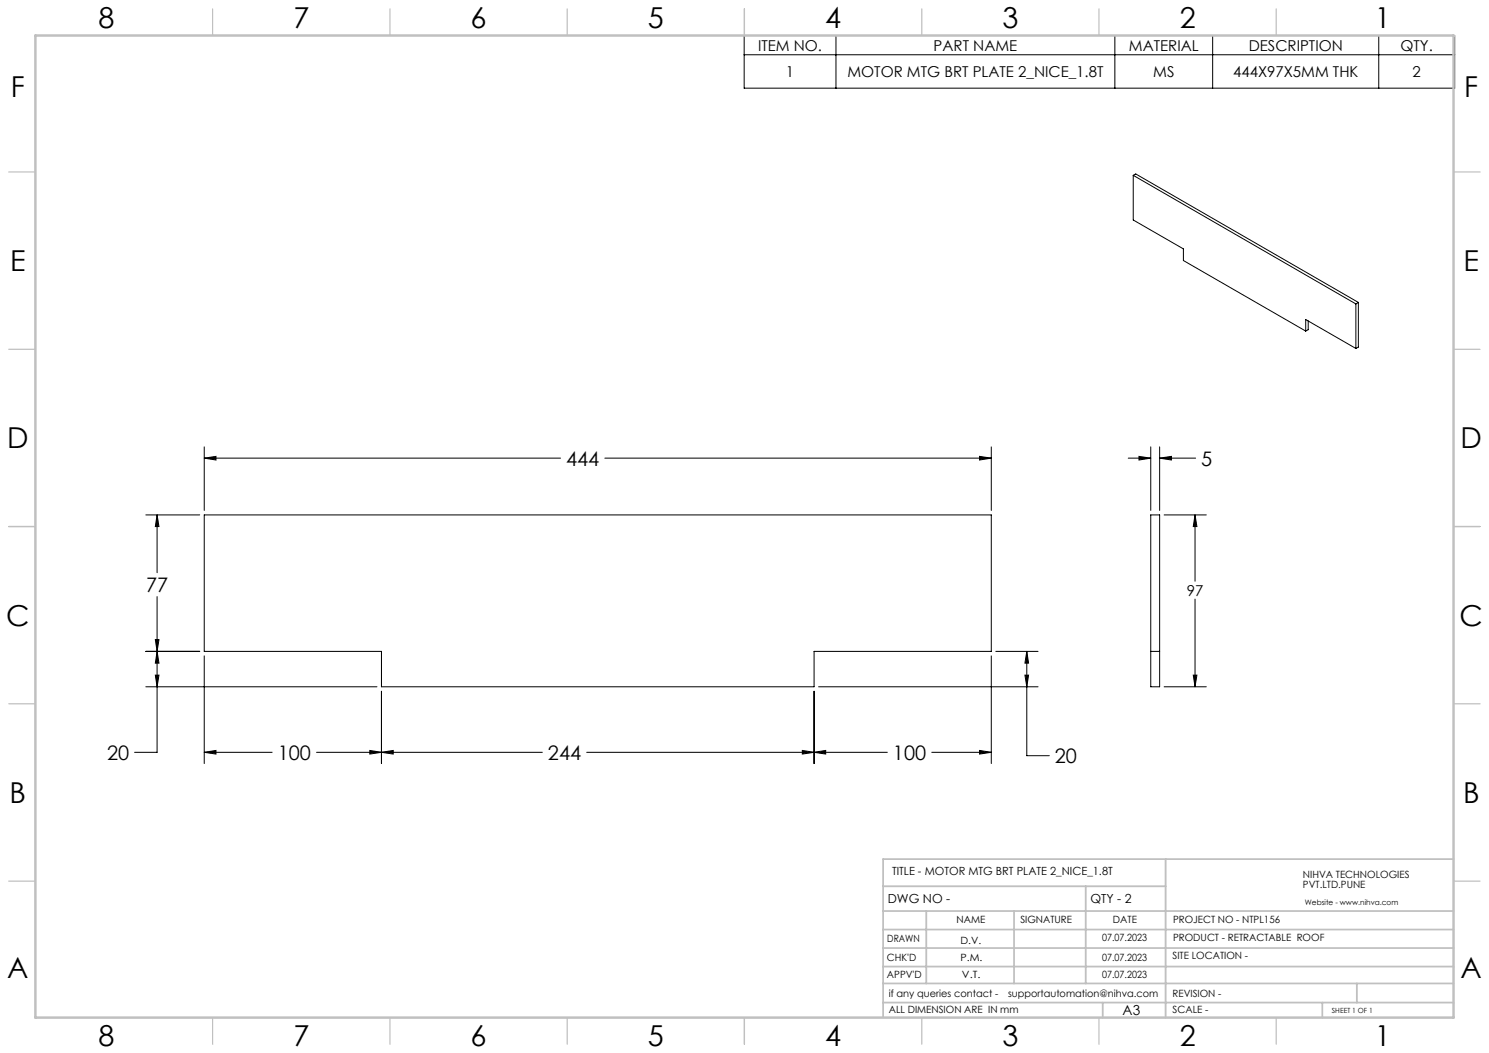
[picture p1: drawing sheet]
<svg xmlns="http://www.w3.org/2000/svg" width="420mm" height="297mm" viewBox="0 0 420 297" stroke-linecap="round" stroke-linejoin="round" font-family="sans-serif">
<g fill="none" stroke="#000" stroke-width=".28">
<path d="M209.9 10h200.4v14.9h-200.4zM209.9 15.4h200.4M235.8 10v14.9M314.5 10v14.9M342.1 10v14.9M388.9 10v14.9M319.7 49.5l62.7 36.2M319.7 49.5l.7-.4 62.8 36.2M319.7 49.5v12.6l14.1 8.1v3.3l34.5 19.9M368.3 93.4v-3.3l14.1 8.2M369 90.5v2.5l-.7 .4M382.4 85.7v12.6"/>
<path d="M383.2 85.3l-.8 .4M383.2 85.3v12.6l-.8 .4M57.6 126v18M57.6 129.2h100.5M57.6 129.2l3.3-.5v1zM170.6 129.2h109M276.3 128.7l3.3 .5-3.3 .5zM279.6 126v18M318.2 129.2h6.4M321.3 128.7l3.3 .5-3.3 .5zM324.6 126v18M327.1 129.2l3.3-.5v1z"/>
<path d="M327.1 129.2h10.2M327.1 126v18M41.1 145.2h15.2M44.3 145.2v16.3M44.3 145.2l.5 3.3h-1zM57.6 145.2h222v38.5h-50v10h-122v-10h-50zM324.6 145.2h2.5v48.5h-2.5zM328.4 145.2h11.9M337.1 145.2v18.7M337.1 145.2l.5 3.3h-1zM44.3 168.3v43.9h-6.3M337.1 169v24.7"/>
<path d="M41.1 183.7h15.2M41.1 193.7h65.2M43.8 180.4h1l-.5 3.3zM43.8 190.4h1l-.5 3.3zM44.3 183.7l.5 3.3h-1zM57.6 185v30.4M107.6 195v20.4M229.6 195v20.4M230.9 193.7h61.9M279.6 185v30.4M280.9 183.7h11.9M289.1 190.4h1l-.5 3.3z"/>
<path d="M289.6 183.7v29.4h6.4M289.6 183.7l.5 3.3h-1zM324.6 183.7h2.5M328.4 193.7h11.9M336.6 190.4h1l-.5 3.3zM57.6 212.2h19.2M57.6 212.2l3.3-.5v1zM89.3 212.2h63.7M104.3 211.7l3.3 .5-3.3 .5zM107.6 212.2l3.3-.5v1zM165.5 212.2h84.8M226.3 211.7l3.3 .5-3.3 .5z"/>
<path d="M229.6 212.2l3.3-.5v1zM262.8 212.2h16.8M276.3 211.7l3.3 .5-3.3 .5z"/>
</g>
<g fill="none" stroke="#c0c0c0" stroke-width=".35">
<path d="M60 2.5v7.5M110 2.5v7.5M160 2.5v7.5M210 2.5v7.5M260 2.5v7.5M310 2.5v7.5M360 2.5v7.5M2.5 48.5h7.5M410 48.5h7.5M2.5 98.5h7.5M410 98.5h7.5M2.5 148.5h7.5"/>
<path d="M410 148.5h7.5M2.5 198.5h7.5M410 198.5h7.5M2.5 248.5h7.5M410 248.5h7.5M60 287v7.5M110 287v7.5M160 287v7.5M210 287v7.5M260 287v7.5M310 287v7.5M360 287v7.5"/>
</g>
<g fill="none" stroke="#c0c0c0" stroke-width=".5">
<path d="M249.1 257h160.9M249.1 250h79.7M261.3 257v20.4M286 257v20.4M306.2 250v27.4M328.8 242.3v44.7M410 242.3h-160.9v44.7M249.1 272.6h160.9M249.1 267.4h160.9M249.1 262.2h160.9M249.1 277.4h160.9M382.7 277.4v5.4"/>
<path d="M249.1 282.8h160.9M311 282.8v4.2M373 282.8v4.2"/>
</g>
<path d="M10 10h400v277h-400z" fill="none" stroke="#c0c0c0" stroke-width=".7"/>
<g fill="#000">
<path d="M44.3 145.2l.5 3.3h-1zM43.8 180.4h1l-.5 3.3zM276.3 128.7l3.3 .5-3.3 .5zM57.6 129.2l3.3-.5v1zM104.3 211.7l3.3 .5-3.3 .5zM57.6 212.2l3.3-.5v1zM107.6 212.2l3.3-.5v1zM226.3 211.7l3.3 .5-3.3 .5zM276.3 211.7l3.3 .5-3.3 .5zM229.6 212.2l3.3-.5v1zM43.8 190.4h1l-.5 3.3zM44.3 183.7l.5 3.3h-1zM289.6 183.7l.5 3.3h-1zM289.1 190.4h1l-.5 3.3zM321.3 128.7l3.3 .5-3.3 .5zM327.1 129.2l3.3-.5v1z"/>
<path d="M337.1 145.2l.5 3.3h-1zM336.6 190.4h1l-.5 3.3z"/>
</g>
<g font-size="8.1">
<text x="27.8" y="8">8</text>
<text x="82.8" y="8">7</text>
<text x="132.8" y="8">6</text>
<text x="182.8" y="8">5</text>
<text x="232.8" y="8">4</text>
<text x="282.8" y="8">3</text>
<text x="332.8" y="8">2</text>
<text x="387.8" y="8">1</text>
<text x="3" y="27.2">F</text>
<text x="413" y="27.2">F</text>
<text x="2.8" y="76.5">E</text>
<text x="412.8" y="76.5">E</text>
<text x="2" y="126.5">D</text>
<text x="412" y="126.5">D</text>
<text x="1.7" y="176.5">C</text>
<text x="411.7" y="176.5">C</text>
<text x="2.7" y="226.5">B</text>
<text x="412.7" y="226.5">B</text>
<text x="2" y="275.7">A</text>
<text x="412" y="275.7">A</text>
<text x="27.8" y="295">8</text>
<text x="82.8" y="295">7</text>
<text x="132.8" y="295">6</text>
<text x="182.8" y="295">5</text>
<text x="232.8" y="295">4</text>
<text x="282.8" y="295">3</text>
<text x="332.8" y="295">2</text>
<text x="387.8" y="295">1</text>
</g>
<g font-size="5.6">
<text x="159.7" y="131.3">444</text>
<text x="338.8" y="131.3">5</text>
<text x="41.2" y="167">77</text>
<text x="30.2" y="214.3">20</text>
<text x="78.4" y="214.3">100</text>
<text x="154.6" y="214.3">244</text>
<text x="251.9" y="214.3">100</text>
<text x="297.5" y="215.3">20</text>
</g>
<g font-size="4.2">
<text x="213.8" y="14.3">ITEM NO.</text>
<text x="263.3" y="14.3">PART NAME</text>
<text x="318.4" y="14.3">MATERIAL</text>
<text x="352.2" y="14.3">DESCRIPTION</text>
<text x="395" y="14.3">QTY.</text>
<text x="221.7" y="21.7">1</text>
<text x="239" y="21.7">MOTOR MTG BRT PLATE 2_NICE_1.8T</text>
<text x="325.3" y="21.7">MS</text>
<text x="347.8" y="21.7">444X97X5MM THK</text>
<text x="398.5" y="21.7">2</text>
<text x="334.8" y="168">97</text>
</g>
<text font-size="3.9" x="316.7" y="286.4">A3</text>
<g font-size="3.5">
<text x="250.4" y="254.8">DWG NO -</text>
<text x="307.6" y="254.8">QTY - 2</text>
</g>
<text font-size="3.2" x="251.6" y="246.9">TITLE - MOTOR MTG BRT PLATE 2_NICE_1.8T</text>
<g font-size="2.8">
<text x="367.5" y="247.7">NIHVA TECHNOLOGIES</text>
<text x="367.5" y="250.5">PVT.LTD.PUNE</text>
<text x="269.8" y="260.4">NAME</text>
<text x="287.8" y="260.4">SIGNATURE</text>
<text x="313.9" y="260.5">DATE</text>
<text x="330.9" y="260.5">PROJECT NO - NTPL156</text>
<text x="250.3" y="265.7">DRAWN</text>
<text x="270.9" y="266.1">D.V.</text>
<text x="310.9" y="265.5">07.07.2023</text>
<text x="330.9" y="265.5">PRODUCT - RETRACTABLE ROOF</text>
<text x="250.2" y="271.1">CHK'D</text>
<text x="250.2" y="275.8">APPV'D</text>
<text x="270.9" y="271.1">P.M.</text>
<text x="271.3" y="275.8">V.T.</text>
<text x="310.9" y="271.1">07.07.2023</text>
<text x="310.9" y="275.8">07.07.2023</text>
<text x="330.7" y="270.6">SITE LOCATION -</text>
<text x="250.7" y="281.1">if any queries contact -</text>
<text x="284.3" y="281.1">supportautomation@nihva.com</text>
<text x="330.7" y="281.1">REVISION -</text>
<text x="250.7" y="285.6">ALL DIMENSION ARE IN mm</text>
<text x="330.7" y="285.6">SCALE -</text>
</g>
<text font-size="2.1" x="368.1" y="255.1">Website - www.nihva.com</text>
<text font-size="2" x="375.7" y="285.6">SHEET 1 OF 1</text>
</svg>
